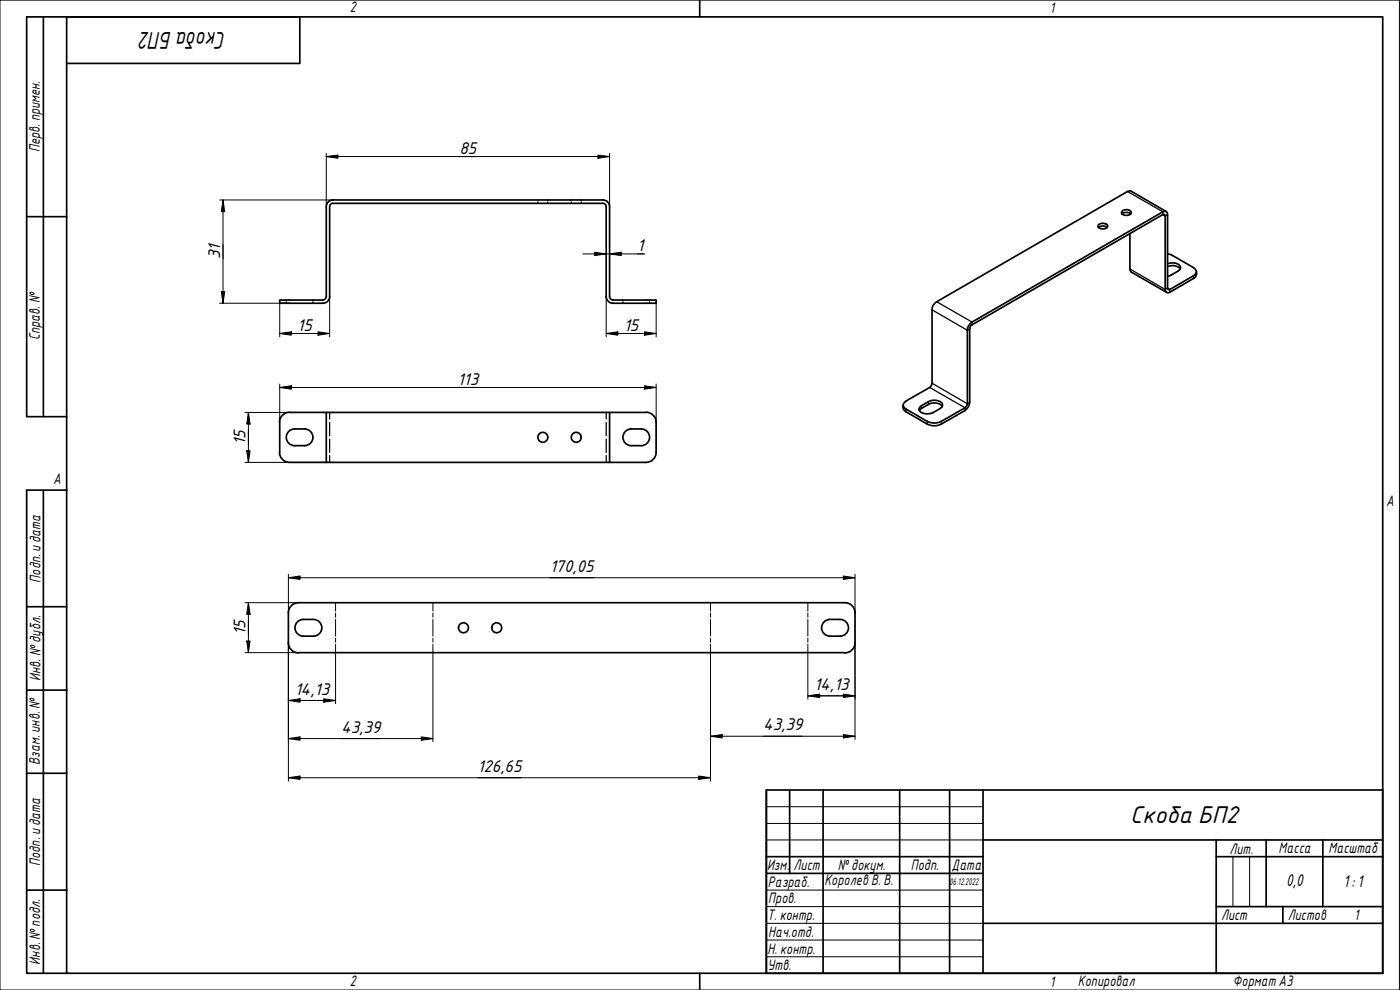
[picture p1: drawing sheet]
<svg xmlns="http://www.w3.org/2000/svg" width="420mm" height="297mm" viewBox="0 0 420 297" stroke-linecap="round" stroke-linejoin="round" font-family="sans-serif">
<g fill="none" stroke="#000" stroke-width=".51">
<path d="M180.9 60h-81a2 2 0 0 0-2 2M180.9 60a2 2 0 0 1 2 2M97.9 62v27a.98 .98 0 0 1-1 1M98.9 62v27a2 2 0 0 1-2 2h-13v-1h13M180.9 61h-81a.98 .98 0 0 0-1 1M180.9 61a.98 .98 0 0 1 1 1M181.9 62v27a2 2 0 0 0 2 2h13v-1h-13M182.9 62v27a.98 .98 0 0 0 1 1M329.6 68.2a2.13 2.13 0 0 1 2.7 0M329.6 67.5a1.96 1.96 0 0 1 2.8 .1v.4a1.82 1.82 0 0 1-2.9-.1zM336.7 63.4a2.02 2.02 0 0 1 2.8 .1v.4a1.84 1.84 0 0 1-3-.1zM336.7 64.2a2.02 2.02 0 0 1 2.6 0"/>
<path d="M339.1 70.1l.1 11.2 .3 .3 10.6 6.1M339.1 64v.4M350 63.5l-10.6-6.2-1 .2-57.3 33a2.81 2.81 0 0 0-1.4 2.4l-.1 22.6-.6 .8-7.1 4a1.28 1.28 0 0 0-.8 1.2 1.28 1.28 0 0 0 .8 1.2l6.4 3.7a4.6 4.6 0 0 0 4.2 0l7.1-4 .6-.8 .1-22.5a3 3 0 0 1 1.4-2.5l57.9-33.2 .7 .4 .1 .6 .1 22.4 .6 .1 7.1-4.2a1.28 1.28 0 0 0 .9-1.2 1.28 1.28 0 0 0-.9-1.2l-6.3-3.7-1.5-.4M350.4 79.1a2.79 2.79 0 0 1 3.9 1.3 5.5 5.5 0 0 1-3.3 2.4l-.6 .1M350.4 79.9a3.4 3.4 0 0 1 3.8 .8M359.1 81.5a1.75 1.75 0 0 1-.9 2.1l-7.1 4.1-.5 .2-.8-.5-.1-22.6-.1-.4h-.6l-57.7 33.4-.3 .9v22a3.5 3.5 0 0 1-1.4 2.5l-7.1 4a4.5 4.5 0 0 1-4.2 0l-6.4-3.6a1.75 1.75 0 0 1-.9-2.1M83.9 135.7a3 3 0 0 0 3 3M83.9 126.7v9M86.9 123.7a3 3 0 0 0-3 3M86.9 123.7h11M86.9 138.7h11M88.4 133.7h3"/>
<path d="M88.4 128.7h3M88.4 128.7a2.51 2.51 0 0 0-2.5 2.5 2.51 2.51 0 0 0 2.5 2.5M91.4 128.7a2.51 2.51 0 0 1 2.5 2.5 2.51 2.51 0 0 1-2.5 2.5M182.9 123.7h-85v15h85M192.4 128.7h-2.9a2.51 2.51 0 0 0-2.6 2.5 2.51 2.51 0 0 0 2.6 2.5h2.9M192.4 128.7a2.51 2.51 0 0 1 2.5 2.5 2.51 2.51 0 0 1-2.5 2.5M193.9 123.7a3 3 0 0 1 3 3v9a3 3 0 0 1-3 3M193.9 123.7h-11v15h11M276 122.2a5.4 5.4 0 0 1 6.2-1.7l.5 .5 .2 .5a4.9 4.9 0 0 1-4.6 2.7 2.14 2.14 0 0 1-2.5-1.5zM282.8 122a3.4 3.4 0 0 0-4.2-.7l-2.1 1.2-.6 .7M86.6 192.9a3 3 0 0 0 3 3M89.5 180.8h164.1a3 3 0 0 1 3 3.1v8.9"/>
<path d="M89.5 195.8h164.1M89.6 180.8a3 3 0 0 0-3 3v9M91 185.9a2.51 2.51 0 0 0-2.5 2.5 2.51 2.51 0 0 0 2.5 2.5M91.1 185.9h2.9M91.1 190.9h2.9M94.1 185.9a2.51 2.51 0 0 1 2.5 2.5 2.51 2.51 0 0 1-2.5 2.5M247.1 186.8a2.5 2.5 0 0 1 2-.9h3a2.51 2.51 0 0 1 2.5 2.5 2.51 2.51 0 0 1-2.5 2.5h-3a2.51 2.51 0 0 1-2.3-1.5 2.51 2.51 0 0 1 .3-2.6zM256.6 192.9a3 3 0 0 1-3 3"/>
<circle cx="162.9" cy="131.2" r="1.49"/>
<circle cx="172.9" cy="131.2" r="1.49"/>
<circle cx="139.1" cy="188.4" r="1.49"/>
<circle cx="149.1" cy="188.4" r="1.49"/>
</g>
<g fill="none" stroke="#000" stroke-width=".38">
<path d="M161.4 60v.3M164.4 60v.3M171.4 60v.3M174.4 60v.3M161.4 60.7v.3M164.4 60.7v.3M171.4 60.7v.3M174.4 60.7v.3M85.9 90v.3M85.9 90.7v.3M93.9 90v.3M93.9 90.7v.3"/>
<path d="M186.9 90v.3M186.9 90.7v.3M194.9 90v.3M194.9 90.7v.3M98.9 123.7v2M98.9 126.7v4M98.9 131.7v4M98.9 136.7v2M181.9 123.7v2M181.9 126.7v4M181.9 131.7v4M181.9 136.7v2"/>
</g>
<path d="M338.4 57.5l10.6 6v.9l.7 .4 .7-.4M279.7 92.9l10.6 6.2 .7-.4M281.1 90.5l10.6 6.1v.9M339.1 80.7l10.6 6.2 .7-.5 .7 .5v.8M358.2 82.7v.9M279 116.3l10.6 6.1v.8M279.7 115l10.6 6.1 .7-.4M271.9 122.7v.9M276.5 121.7v.8M278.3 126.4v.8M278.6 120.5v.8M282.5 126.4v.8" fill="none" stroke="#000" stroke-width=".38"/>
<g fill="none" stroke="#000" stroke-width=".3">
<path d="M100.7 180.8v2.6M100.7 183.9v1.3M100.7 185.9v5M100.7 191.5v1.2M100.7 193.3v2.5M129.9 180.8v2.6M129.9 183.9v1.3M129.9 185.9v5M129.9 191.5v1.2M129.9 193.3v2.5M213.2 180.8v2.6M213.2 183.9v1.3"/>
<path d="M213.2 185.9v5M213.2 191.5v1.2M213.2 193.3v2.5M242.4 180.8v2.6M242.4 183.9v1.3M242.4 185.9v5M242.4 191.5v1.2M242.4 193.3v2.5"/>
</g>
<path d="M20 5.1h395v286.9h-395zM210 0v5.1M210 292v5" fill="none" stroke="#000" stroke-width=".51"/>
<path d="M0 0h420v297h-420z" fill="none" stroke="#000" stroke-width=".3"/>
<g fill="none" stroke="#000" stroke-width=".51">
<path d="M230 237h185v55h-185zM237 237v25.1M247 237v55M270 237v55M285 237v55M295 237v55M230 257h65M295 252h120M365 257h50M365 252v40M380 252v20M397 252v20"/>
<path d="M230 262.1h65M295 277h120M365 272h50M385 272v5"/>
</g>
<path d="M230 242h65M230 247.1h65M230 252h65M370 257v15M375 257v15M230 267.1h65M230 272h65M230 277h65M230 282.1h65M230 287.1h65" fill="none" stroke="#000" stroke-width=".3"/>
<path d="M13 5.1v119.9M20 19h70v-13.9h-82v119.9h12M8 65h12M13 147.1v144.9M20 147.1h-12v144.9h12M8 182h12M8 207.1h12M8 232h12M8 267.1h12" fill="none" stroke="#000" stroke-width=".51"/>
<g fill="none" stroke="#000" stroke-width=".3">
<path d="M65.9 60h34M66.9 60l.5 3.5h-1zM66.9 60v31M97.9 47l3.5-.5v1zM97.9 47h85M97.9 46v16M179.5 46.5l3.4 .5-3.4 .5zM182.9 46v16M174.9 76.2h18.6M178.4 75.7l3.5 .5-3.5 .5zM182.9 76.2l3.5-.5v1zM191.3 76.2h1.8"/>
<path d="M65.9 91h21M66.4 87.5h1l-.5 3.5zM83.9 91v10.1M95.4 99.6l3.5 .5-3.5 .5zM98.9 89v12.1M181.9 89v12.1M193.4 99.6l3.5 .5-3.5 .5zM196.9 91v10.1M83.9 100.1l3.5-.5v1zM83.9 116.3l3.5-.6v1.1zM83.9 100.1h15M83.9 115.2v11.5"/>
<path d="M83.9 116.3h113M181.9 100.1l3.5-.5v1zM181.9 100.1h15M193.4 115.7l3.5 .6-3.5 .5zM196.9 115.2v11.5M73.5 138.7h26.4M73.5 123.7h26.4M74 135.2h1.1l-.6 3.5zM74.5 123.7l.6 3.5h-1.1zM74.5 123.7v15M86.6 173.3l3.4-.5v1zM86.6 172.3v11.5"/>
<path d="M86.6 173.3h170M253.1 172.8l3.5 .5-3.5 .5zM256.6 172.3v11.5M73.5 195.8h16M73.5 180.8h16M74 192.3h1.1l-.6 3.5zM74.5 180.8l.6 3.5h-1.1zM74.5 180.8v15M86.6 192.8v41.6M100.7 195.8v15.3M129.9 195.8v26.8M213.2 195.8v38.6"/>
<path d="M242.4 195.8v14M256.6 192.8v29.1M86.6 210.2l3.4-.5v1zM86.6 210.2h14.1M97.2 209.7l3.5 .5-3.5 .5zM242.4 208.8l3.6-.5v1zM242.4 208.8h14.2M253.1 208.3l3.5 .5-3.5 .5zM86.6 221.6l3.4-.5v1zM86.6 233.3l3.4-.5v1.1zM86.6 221.6h43.3M86.6 233.3h126.6"/>
<path d="M126.4 221.1l3.5 .5-3.5 .5zM209.7 232.8l3.5 .5-3.5 .6zM213.2 220.9l3.5-.5v1zM213.2 220.9h43.4M253.1 220.4l3.5 .5-3.5 .5z"/>
</g>
<g fill="#000">
<path d="M97.9 47l3.5-.5v1z" fill-rule="evenodd"/>
<path d="M179.5 46.5l3.4 .5-3.4 .5z" fill-rule="evenodd"/>
<path d="M66.9 60l.5 3.5h-1z" fill-rule="evenodd"/>
<path d="M178.4 75.7l3.5 .5-3.5 .5z" fill-rule="evenodd"/>
<path d="M182.9 76.2l3.5-.5v1z" fill-rule="evenodd"/>
<path d="M66.4 87.5h1l-.5 3.5z" fill-rule="evenodd"/>
<path d="M83.9 100.1l3.5-.5v1z" fill-rule="evenodd"/>
<path d="M181.9 100.1l3.5-.5v1z" fill-rule="evenodd"/>
<path d="M83.9 116.3l3.5-.6v1.1z" fill-rule="evenodd"/>
<path d="M95.4 99.6l3.5 .5-3.5 .5z" fill-rule="evenodd"/>
<path d="M193.4 115.7l3.5 .6-3.5 .5z" fill-rule="evenodd"/>
<path d="M193.4 99.6l3.5 .5-3.5 .5z" fill-rule="evenodd"/>
<path d="M74 135.2h1.1l-.6 3.5z" fill-rule="evenodd"/>
<path d="M74.5 123.7l.6 3.5h-1.1z" fill-rule="evenodd"/>
<path d="M86.6 173.3l3.4-.5v1z" fill-rule="evenodd"/>
<path d="M253.1 172.8l3.5 .5-3.5 .5z" fill-rule="evenodd"/>
<path d="M74 192.3h1.1l-.6 3.5z" fill-rule="evenodd"/>
<path d="M74.5 180.8l.6 3.5h-1.1z" fill-rule="evenodd"/>
<path d="M86.6 210.2l3.4-.5v1z" fill-rule="evenodd"/>
<path d="M97.2 209.7l3.5 .5-3.5 .5z" fill-rule="evenodd"/>
<path d="M242.4 208.8l3.6-.5v1z" fill-rule="evenodd"/>
<path d="M253.1 208.3l3.5 .5-3.5 .5z" fill-rule="evenodd"/>
<path d="M86.6 221.6l3.4-.5v1z" fill-rule="evenodd"/>
<path d="M86.6 233.3l3.4-.5v1.1z" fill-rule="evenodd"/>
<path d="M126.4 221.1l3.5 .5-3.5 .5z" fill-rule="evenodd"/>
<path d="M209.7 232.8l3.5 .5-3.5 .6z" fill-rule="evenodd"/>
<path d="M213.2 220.9l3.5-.5v1z" fill-rule="evenodd"/>
<path d="M253.1 220.4l3.5 .5-3.5 .5z" fill-rule="evenodd"/>
</g>
<g font-size="7">
<text x="67.8" y="9.5" transform="rotate(180 67.8 9.5)">Скоба БП2</text>
<text x="339.2" y="247">Скоба БП2</text>
</g>
<g font-size="4.9">
<text x="137.9" y="46.2">85</text>
<text x="66" y="77.6" transform="rotate(-90 66 77.6)">31</text>
<text x="191.3" y="75.3">1</text>
<text x="89.2" y="99.2">15</text>
<text x="187.3" y="99.2">15</text>
<text x="137.4" y="115.4">113</text>
<text x="73.7" y="133.4" transform="rotate(-90 73.7 133.4)">15</text>
<text x="165" y="171.6">170,05</text>
<text x="73.7" y="190.5" transform="rotate(-90 73.7 190.5)">15</text>
<text x="88.5" y="208.4">14,13</text>
<text x="244.3" y="207">14,13</text>
<text x="102.4" y="219.8">43,39</text>
<text x="229" y="219.1">43,39</text>
<text x="143.3" y="231.6">126,65</text>
<text x="386" y="265.9">0,0</text>
<text x="403.2" y="266.2">1: 1</text>
</g>
<g font-size="4.4">
<text x="105" y="3.7">2</text>
<text x="315" y="3.8">1</text>
<text x="11.9" y="45.6" transform="rotate(-90 11.9 45.6)">Перв. примен.</text>
<text x="12" y="102.2" transform="rotate(-90 12 102.2)">Справ. №</text>
<text x="16" y="145.2">A</text>
<text x="416" y="151.7">A</text>
<text x="12.2" y="174.8" transform="rotate(-90 12.2 174.8)">Подп. идата</text>
<text x="12.2" y="204.3" transform="rotate(-90 12.2 204.3)">Инв. №дубл.</text>
<text x="12" y="229.5" transform="rotate(-90 12 229.5)">Взам. инв. №</text>
<text x="369" y="256.1">Лит.</text>
<text x="383.7" y="256.1">Масса</text>
<text x="398.7" y="256.1">Масштаб</text>
<text x="12.1" y="259.8" transform="rotate(-90 12.1 259.8)">Подп. идата</text>
<text x="230.2" y="261.1">Изм.</text>
<text x="238.2" y="261.1">Лист</text>
<text x="251.5" y="261">№докум.</text>
<text x="273.4" y="261.2">Подп.</text>
<text x="285.6" y="261.2">Дата</text>
<text x="230.4" y="266.1">Разраб.</text>
<text x="247.4" y="265.7">Королев В. В.</text>
<text x="230.6" y="271.1">Пров.</text>
<text x="230.3" y="276.1">Т. контр.</text>
<text x="230.5" y="281.1">Нач.отд.</text>
<text x="366.5" y="276.1">Лист</text>
<text x="386.5" y="276.1">Листов</text>
<text x="406.4" y="276">1</text>
<text x="230.4" y="286.1">Н. контр.</text>
<text x="12.1" y="289.4" transform="rotate(-90 12.1 289.4)">Инв. №подл.</text>
<text x="230.3" y="291.1">Утв.</text>
<text x="105" y="295.9">2</text>
<text x="315" y="296.1">1</text>
<text x="323.5" y="295.8">Копировал</text>
<text x="370" y="295.8">Формат А3</text>
</g>
<text font-size="2.8" x="285" y="265.5">06.12.2022</text>
</svg>
